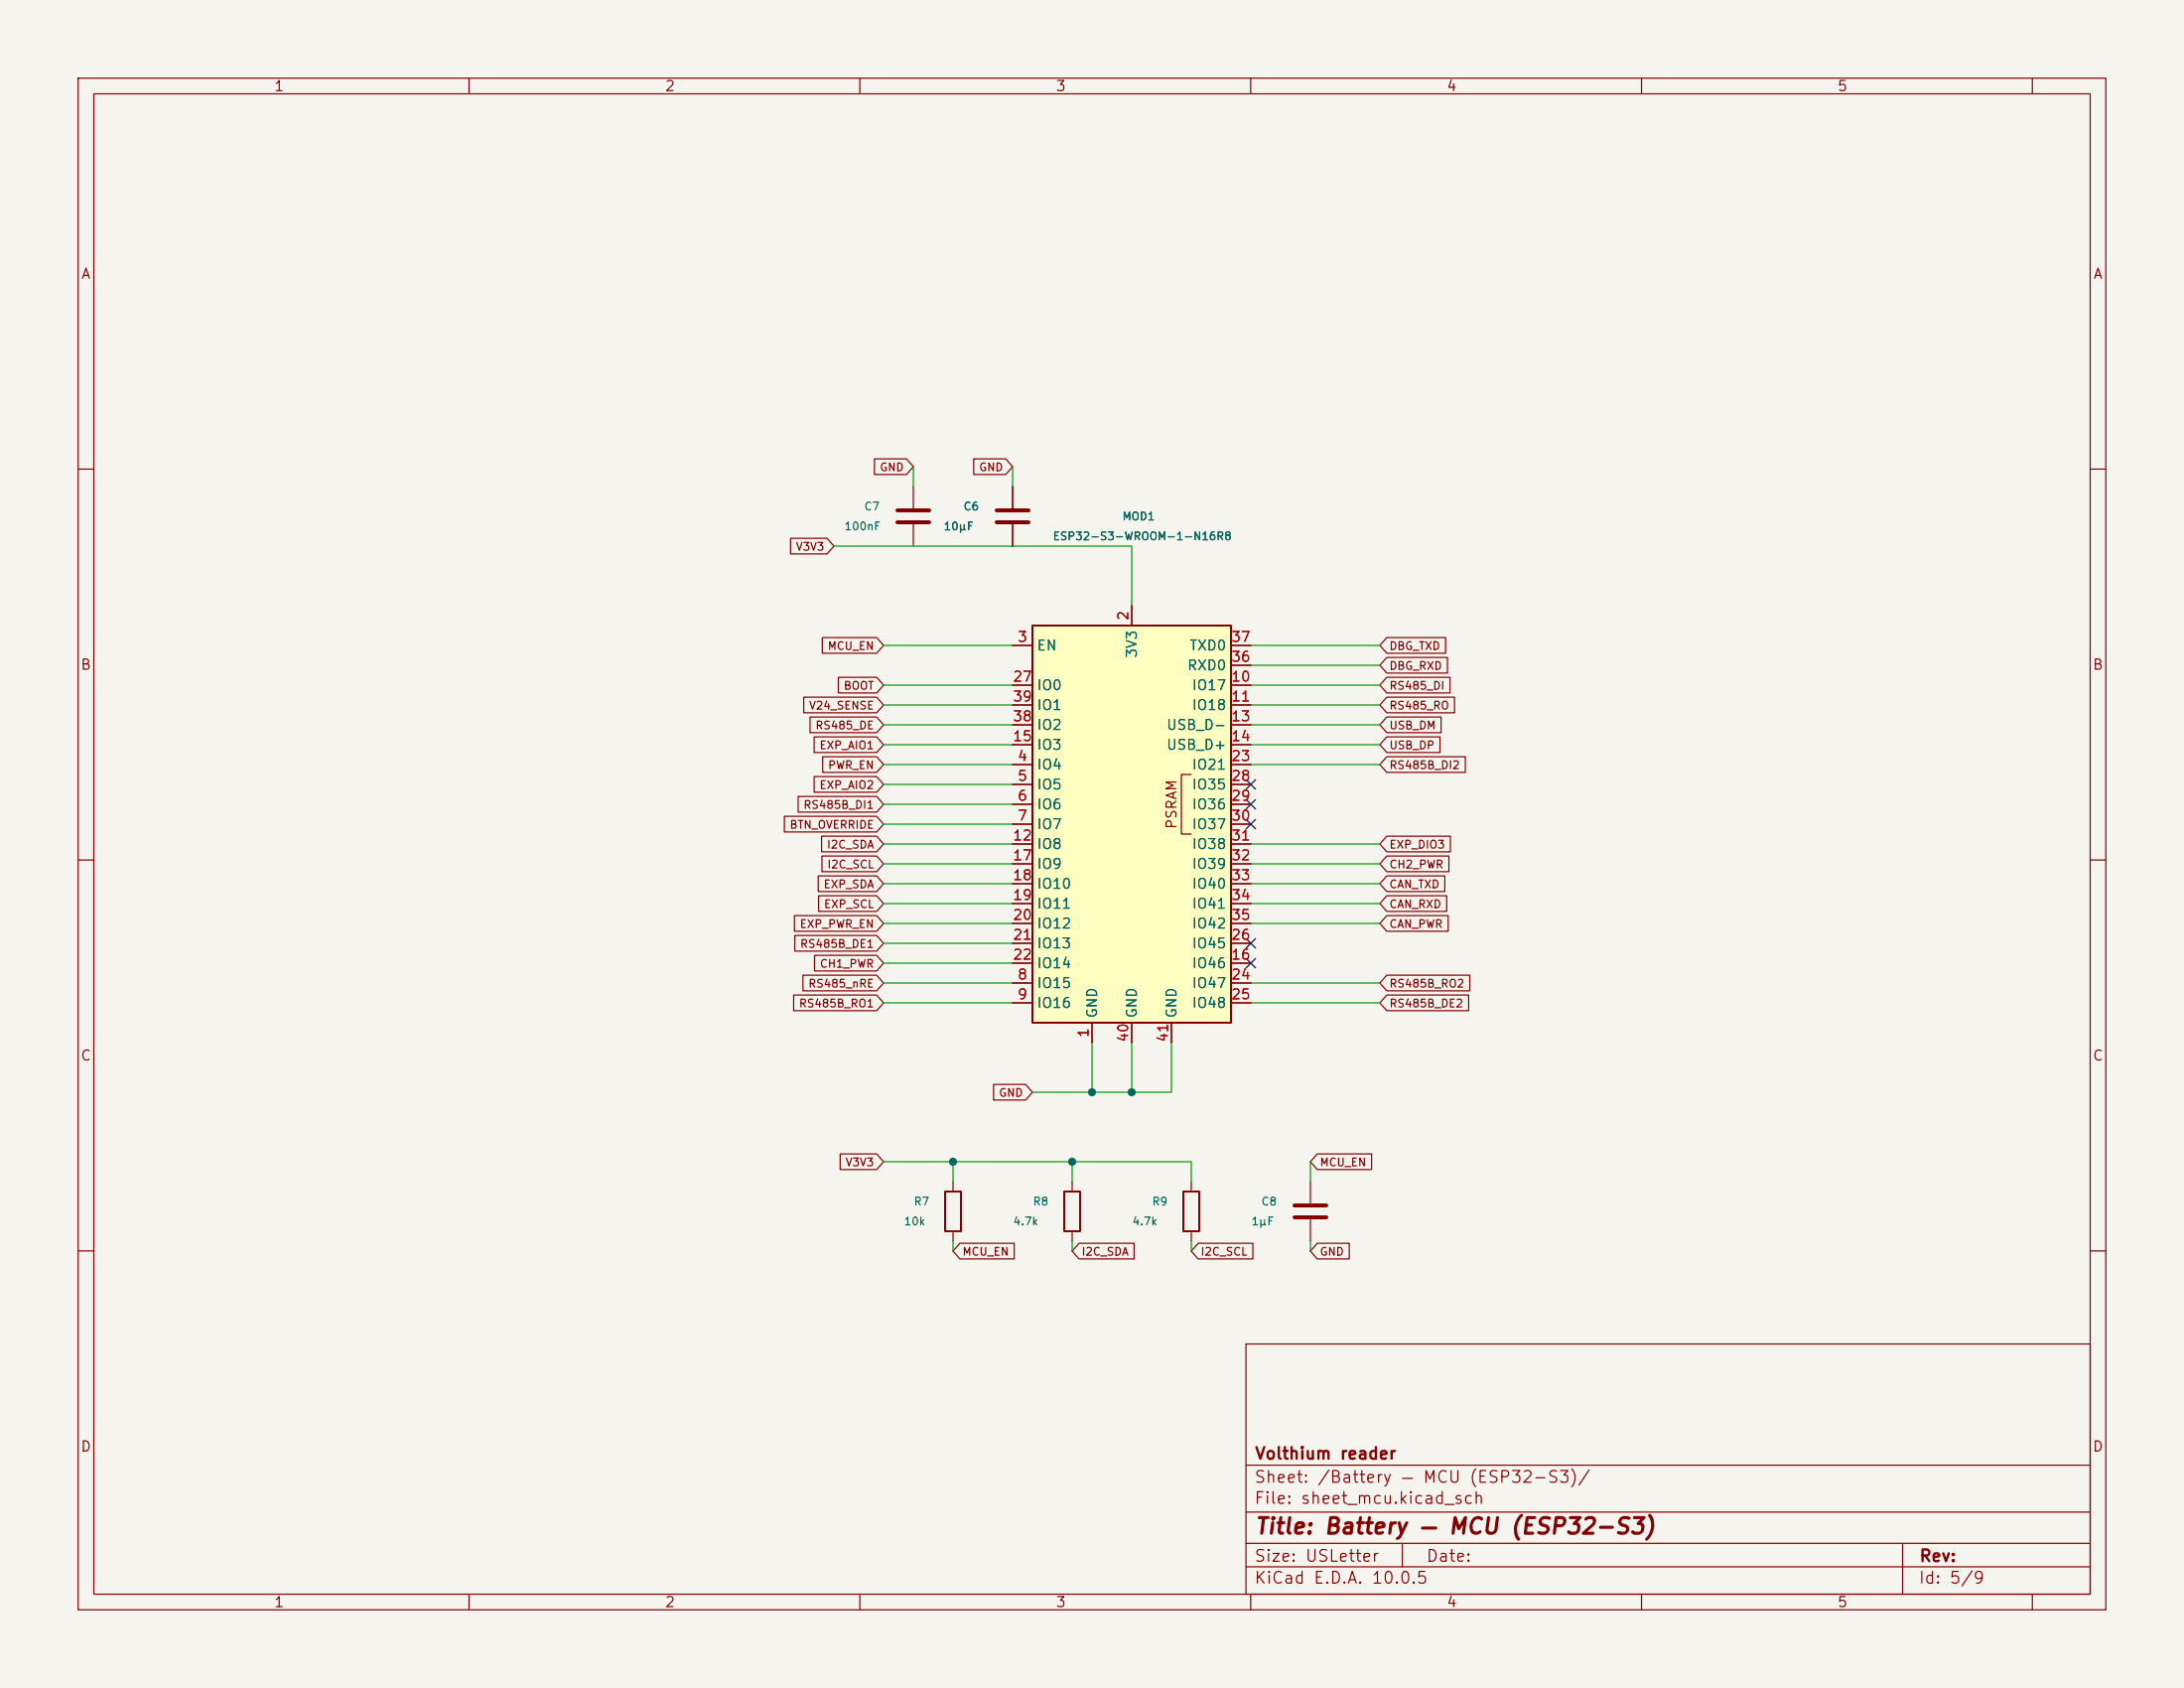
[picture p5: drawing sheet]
<svg xmlns="http://www.w3.org/2000/svg" width="279mm" height="216mm" viewBox="0 0 279 216" stroke-linecap="round" stroke-linejoin="round" font-family="sans-serif">
<path d="M0 0h279.4v215.9h-279.4z" fill="#f5f4ef" stroke="#f5f4ef" stroke-width=".13"/>
<g fill="none" stroke="#840000" stroke-width=".15">
<path d="M10 10h259.4v195.9h-259.4zM12 12h255.4v191.9h-255.4zM60 10v2M110 10v2M160 10v2M210 10v2M260 10v2M10 60h2M116.8 62.2v2.8M116.8 67.1v2.8M267.4 60h2M10 110h2"/>
<path d="M267.4 110h2M121.9 151.1v1.3M121.9 157.5v1.3M152.4 151.1v1.3M152.4 157.5v1.3M167.6 151.1v2.8M167.6 156v2.8M10 160h2M159.4 171.9h108v32h-108zM267.4 160h2M159.4 197.4h108M159.4 193.4h108"/>
<path d="M159.4 187.4h108M179.4 197.4v3M243.4 197.4v6.5M60 203.9v2M110 203.9v2M159.4 200.4h108M160 203.9v2M210 203.9v2M260 203.9v2"/>
</g>
<path d="M120.9 152.4h2v5.1h-2zM151.4 152.4h2v5.1h-2z" fill="none" stroke="#840000" stroke-width=".25"/>
<path d="M114.8 65.3h4.1M114.8 66.8h4.1M165.6 154.2h4.1M165.6 155.7h4.1" fill="none" stroke="#840000" stroke-width=".51"/>
<path d="M132.1 80h25.4v50.8h-25.4z" fill="#ffffc2"/>
<path d="M132.1 80h25.4v50.8h-25.4zM136.1 152.4h2.1v5.1h-2.1z" fill="none" stroke="#840000" stroke-width=".25"/>
<g fill="none" stroke="#840000" stroke-width=".15">
<path d="M111.9 58.7h4.1l.8 1-.8 1h-4.1zM124.6 58.7h4.1l.8 1-.8 1h-4.1zM101.1 68.8h4.7l.9 1.1-.9 1h-4.7zM129.5 62.2v2.8M129.5 67.1v2.8M144.8 77.5v2.5M102.8 89.2h9.4l.8 1-.8 1h-9.4zM103.6 91.7h8.6l.8 1-.8 1h-8.6zM104.2 99.3h8l.8 1-.8 1h-8zM104.2 94.2h8l.8 1.1-.8 1h-8zM105.2 81.5h7l.8 1.1-.8 1h-7zM105.2 96.8h7l.8 1-.8 1h-7z"/>
<path d="M107.2 86.6h5l.8 1-.8 1h-5zM129.5 82.6h2.6M129.5 97.8h2.6M129.5 87.6h2.6M129.5 90.2h2.6M129.5 92.7h2.6M129.5 95.3h2.6M152.4 99.1h-1.3v7.6h1.3M157.5 82.6h2.5M157.5 97.8h2.5M157.5 87.6h2.5M157.5 90.2h2.5"/>
<path d="M157.5 92.7h2.5M157.5 95.3h2.5M157.5 85.1h2.5M177.4 86.6h8.1v2h-8.1l-.9-1zM177.4 91.7h7v2h-7l-.9-1zM177.4 94.2h6.8v2.1h-6.8l-.9-1zM177.4 96.8h10.1v2h-10.1l-.9-1zM177.4 89.2h8.7v2h-8.7l-.9-1zM177.4 81.5h7.5v2.1h-7.5l-.9-1zM177.4 84.1h7.8v2h-7.8l-.9-1zM100.3 104.4h11.9l.8 1-.8 1h-11.9zM101.6 117.1h10.6l.8 1-.8 1h-10.6z"/>
<path d="M101.7 119.6h10.5l.8 1.1-.8 1h-10.5zM102.1 101.9h10.1l.8 1-.8 1h-10.1zM104.7 112h7.5l.8 1-.8 1h-7.5zM104.7 114.6h7.5l.8 1-.8 1h-7.5zM105.1 106.9h7.1l.8 1.1-.8 1h-7.1zM105.2 109.5h7l.8 1-.8 1h-7zM129.5 100.3h2.6M129.5 102.9h2.6M129.5 105.4h2.6M129.5 108h2.6M129.5 110.5h2.6M129.5 113h2.6"/>
<path d="M129.5 115.6h2.6M129.5 118.1h2.6M157.5 100.3h2.5M157.5 102.9h2.5M157.5 105.4h2.5M157.5 108h2.5M157.5 110.5h2.5M157.5 113h2.5M157.5 115.6h2.5M157.5 118.1h2.5M177.4 106.9h8.2v2.1h-8.2l-.9-1zM177.4 109.5h8v2h-8l-.9-1z"/>
<path d="M177.4 112h7.4v2h-7.4l-.9-1zM177.4 114.6h7.7v2h-7.7l-.9-1zM177.4 117.1h7.9v2h-7.9l-.9-1zM101.5 127.3h10.7l.8 1-.8 1h-10.7zM102.7 124.7h9.5l.8 1-.8 1h-9.5zM104.2 122.2h8l.8 1-.8 1h-8zM127.1 138.7h4.1l.9 1-.9 1h-4.1zM129.5 125.7h2.6M129.5 128.3h2.6M129.5 123.2h2.6M129.5 120.7h2.6M139.7 130.8v2.6"/>
<path d="M144.8 130.8v2.6M149.9 130.8v2.6M157.5 125.7h2.5M157.5 128.3h2.5M157.5 123.2h2.5M157.5 120.7h2.5M177.4 124.7h10.6v2h-10.6l-.9-1zM177.4 127.3h10.5v2h-10.5l-.9-1zM107.5 147.6h4.7l.8 1-.8 1h-4.7zM122.8 159h7v2h-7l-.9-1zM137.2 151.1v1.3M137.2 157.5v1.3"/>
<path d="M138 159h7.1v2h-7.1l-.8-1zM153.3 159h7v2h-7l-.9-1zM168.5 147.6h7v2h-7l-.9-1zM168.5 159h4.1v2h-4.1l-.9-1z"/>
</g>
<path d="M127.5 65.3h4.1M127.5 66.8h4.1" fill="none" stroke="#840000" stroke-width=".51"/>
<g fill="none" stroke="#009600" stroke-width=".15">
<path d="M116.8 59.7v2.5M129.5 59.7v2.5M106.7 69.9h38.1v7.6M113 97.8h16.5M113 82.6h16.5M113 90.2h16.5M113 92.7h16.5M113 95.3h16.5M113 87.6h16.5M160 97.8h16.5M160 82.6h16.5M160 90.2h16.5"/>
<path d="M160 92.7h16.5M160 95.3h16.5M160 87.6h16.5M160 85.1h16.5M113 105.4h16.5M113 108h16.5M113 100.3h16.5M113 102.9h16.5M113 110.5h16.5M113 115.6h16.5M113 118.1h16.5M113 113h16.5"/>
<path d="M160 108h16.5M160 110.5h16.5M160 115.6h16.5M160 118.1h16.5M160 113h16.5M113 125.7h16.5M113 128.3h16.5M113 120.7h16.5M113 123.2h16.5M139.7 133.4v6.3M144.8 133.4v6.3M149.9 133.4v6.3h-17.8"/>
<path d="M160 125.7h16.5M160 128.3h16.5M113 148.6h39.4v2.5M121.9 148.6v2.5M121.9 158.8v1.2M137.2 148.6v2.5M137.2 158.8v1.2M152.4 158.8v1.2M167.6 148.6v2.5M167.6 158.8v1.2"/>
</g>
<path d="M159.4 99.7l1.2 1.2M160.6 99.7l-1.2 1.2M159.4 104.8l1.2 1.2M159.4 102.3l1.2 1.2M160.6 104.8l-1.2 1.2M160.6 102.3l-1.2 1.2M159.4 120l1.2 1.3M159.4 122.6l1.2 1.2M160.6 120l-1.2 1.3M160.6 122.6l-1.2 1.2" fill="none" stroke="#000084" stroke-width=".15"/>
<g fill="#009600" stroke="#009600" stroke-width=".13">
<circle cx="121.9" cy="148.6" r=".46"/>
<circle cx="144.8" cy="139.7" r=".46"/>
<circle cx="139.7" cy="139.7" r=".46"/>
<circle cx="137.2" cy="148.6" r=".46"/>
</g>
<text font-size="2" fill="#840000" x="160.4" y="196.7">Title: Battery — MCU (ESP32-S3)</text>
<g font-size="1.5" fill="#840000">
<text x="160.4" y="190">Sheet: /Battery — MCU (ESP32-S3)/</text>
<text x="160.4" y="187">Volthium reader</text>
<text x="160.4" y="192.7">File: sheet_mcu.kicad_sch</text>
<text x="160.4" y="202.9">KiCad E.D.A. 10.0.5</text>
<text x="160.4" y="200.1">Size: USLetter</text>
<text x="182.4" y="200.1">Date:</text>
<text x="245.4" y="202.9">Id: 5/9</text>
<text x="245.4" y="200.1">Rev:</text>
</g>
<g font-size="1.3" fill="#840000">
<text x="35" y="12">1</text>
<text x="85" y="12">2</text>
<text x="135" y="12">3</text>
<text x="185" y="12">4</text>
<text x="235" y="12">5</text>
<text x="10.3" y="36">A</text>
<text x="267.7" y="36">A</text>
<text x="10.2" y="86">B</text>
<text x="267.6" y="86">B</text>
<text x="150.8" y="106.1" transform="rotate(-90 150.8 106.1)">PSRAM</text>
<text x="10.2" y="136">C</text>
<text x="267.6" y="136">C</text>
<text x="10.2" y="186">D</text>
<text x="267.6" y="186">D</text>
<text x="35" y="205.9">1</text>
<text x="85" y="205.9">2</text>
<text x="135" y="205.9">3</text>
<text x="185" y="205.9">4</text>
<text x="235" y="205.9">5</text>
</g>
<g font-size="1.3" fill="#a90000">
<text x="130.1" y="82.4">3</text>
<text x="144.6" y="79.5" transform="rotate(-90 144.6 79.5)">2</text>
<text x="157.4" y="82.4">37</text>
<text x="129.5" y="87.5">27</text>
<text x="157.4" y="87.5">10</text>
<text x="157.4" y="85">36</text>
<text x="129.5" y="95.1">15</text>
<text x="129.5" y="92.6">38</text>
<text x="129.5" y="90">39</text>
<text x="157.4" y="90">11</text>
<text x="157.4" y="92.6">13</text>
<text x="157.4" y="95.1">14</text>
<text x="130.1" y="97.7">4</text>
<text x="130.1" y="100.2">5</text>
<text x="157.4" y="97.7">23</text>
<text x="157.4" y="100.2">28</text>
<text x="129.5" y="107.8">12</text>
<text x="130.1" y="102.7">6</text>
<text x="130.1" y="105.3">7</text>
<text x="157.4" y="102.7">29</text>
<text x="157.4" y="105.3">30</text>
<text x="157.4" y="107.8">31</text>
<text x="129.5" y="110.4">17</text>
<text x="129.5" y="112.9">18</text>
<text x="157.4" y="110.4">32</text>
<text x="157.4" y="112.9">33</text>
<text x="129.5" y="115.4">19</text>
<text x="129.5" y="118">20</text>
<text x="157.4" y="115.4">34</text>
<text x="157.4" y="118">35</text>
<text x="129.5" y="120.5">21</text>
<text x="129.5" y="123.1">22</text>
<text x="130.1" y="125.6">8</text>
<text x="157.4" y="123.1">16</text>
<text x="157.4" y="125.6">24</text>
<text x="157.4" y="120.5">26</text>
<text x="130.1" y="128.1">9</text>
<text x="157.4" y="128.1">25</text>
<text x="139.6" y="132.8" transform="rotate(-90 139.6 132.8)">1</text>
<text x="144.6" y="133.4" transform="rotate(-90 144.6 133.4)">40</text>
<text x="149.7" y="133.4" transform="rotate(-90 149.7 133.4)">41</text>
</g>
<g font-size="1.3" fill="#006464">
<text x="132.6" y="83.5">EN</text>
<text x="152.1" y="83.5">TXD0</text>
<text x="132.6" y="88.6">IO0</text>
<text x="145.7" y="84.3" transform="rotate(-90 145.7 84.3)">3V3</text>
<text x="151.8" y="86.1">RXD0</text>
<text x="152.4" y="88.6">IO17</text>
<text x="132.6" y="93.7">IO2</text>
<text x="132.6" y="91.1">IO1</text>
<text x="149.1" y="93.7">USB_D-</text>
<text x="152.4" y="91.1">IO18</text>
<text x="132.6" y="98.8">IO4</text>
<text x="132.6" y="101.3">IO5</text>
<text x="132.6" y="96.2">IO3</text>
<text x="149.1" y="96.2">USB_D+</text>
<text x="152.4" y="98.8">IO21</text>
<text x="152.4" y="101.3">IO35</text>
<text x="132.6" y="103.8">IO6</text>
<text x="132.6" y="106.4">IO7</text>
<text x="152.4" y="103.8">IO36</text>
<text x="152.4" y="106.4">IO37</text>
<text x="132.6" y="108.9">IO8</text>
<text x="132.6" y="111.5">IO9</text>
<text x="132.6" y="114">IO10</text>
<text x="152.4" y="108.9">IO38</text>
<text x="152.4" y="111.5">IO39</text>
<text x="152.4" y="114">IO40</text>
<text x="132.6" y="116.5">IO11</text>
<text x="132.6" y="119.1">IO12</text>
<text x="152.4" y="116.5">IO41</text>
<text x="152.4" y="119.1">IO42</text>
<text x="132.6" y="121.6">IO13</text>
<text x="132.6" y="124.2">IO14</text>
<text x="152.4" y="124.2">IO46</text>
<text x="152.4" y="121.6">IO45</text>
<text x="132.6" y="126.7">IO15</text>
<text x="132.6" y="129.2">IO16</text>
<text x="140.7" y="130.3" transform="rotate(-90 140.7 130.3)">GND</text>
<text x="145.7" y="130.3" transform="rotate(-90 145.7 130.3)">GND</text>
<text x="150.8" y="130.3" transform="rotate(-90 150.8 130.3)">GND</text>
<text x="152.4" y="126.7">IO47</text>
<text x="152.4" y="129.2">IO48</text>
</g>
<g font-size="1" fill="#006464">
<text x="110.5" y="65.5">C7</text>
<text x="123.2" y="65.5">C6</text>
<text x="107.9" y="68.1">100nF</text>
<text x="120.6" y="68.1">10µF</text>
<text x="134.6" y="69.3">ESP32-S3-WROOM-1-N16R8</text>
<text x="143.5" y="66.8">MOD1</text>
<text x="116.8" y="154.4">R7</text>
<text x="132.1" y="154.4">R8</text>
<text x="147.3" y="154.4">R9</text>
<text x="161.3" y="154.4">C8</text>
<text x="115.6" y="157">10k</text>
<text x="129.5" y="157">4.7k</text>
<text x="144.8" y="157">4.7k</text>
<text x="160" y="157">1µF</text>
</g>
<g font-size="1" fill="#840000">
<text x="112.5" y="60.5">GND</text>
<text x="125.2" y="60.5">GND</text>
<text x="101.7" y="70.7">V3V3</text>
<text x="105.8" y="83.4">MCU_EN</text>
<text x="177.7" y="83.4">DBG_TXD</text>
<text x="107.8" y="88.5">BOOT</text>
<text x="177.7" y="88.5">RS485_DI</text>
<text x="177.7" y="85.9">DBG_RXD</text>
<text x="103.4" y="91">V24_SENSE</text>
<text x="104.2" y="93.5">RS485_DE</text>
<text x="177.7" y="93.5">USB_DM</text>
<text x="177.7" y="91">RS485_RO</text>
<text x="104.8" y="101.2">EXP_AIO2</text>
<text x="104.8" y="96.1">EXP_AIO1</text>
<text x="105.8" y="98.6">PWR_EN</text>
<text x="177.7" y="96.1">USB_DP</text>
<text x="177.7" y="98.6">RS485B_DI2</text>
<text x="100.9" y="106.2">BTN_OVERRIDE</text>
<text x="102.7" y="103.7">RS485B_DI1</text>
<text x="105.3" y="113.9">EXP_SDA</text>
<text x="105.7" y="108.8">I2C_SDA</text>
<text x="105.8" y="111.3">I2C_SCL</text>
<text x="177.7" y="108.8">EXP_DIO3</text>
<text x="177.7" y="111.3">CH2_PWR</text>
<text x="177.7" y="113.9">CAN_TXD</text>
<text x="102.2" y="118.9">EXP_PWR_EN</text>
<text x="105.3" y="116.4">EXP_SCL</text>
<text x="177.7" y="116.4">CAN_RXD</text>
<text x="177.7" y="118.9">CAN_PWR</text>
<text x="102.3" y="121.5">RS485B_DE1</text>
<text x="104.8" y="124">CH1_PWR</text>
<text x="102.1" y="129.1">RS485B_RO1</text>
<text x="103.3" y="126.6">RS485_nRE</text>
<text x="177.7" y="126.6">RS485B_RO2</text>
<text x="177.7" y="129.1">RS485B_DE2</text>
<text x="127.7" y="140.5">GND</text>
<text x="108.1" y="149.4">V3V3</text>
<text x="168.8" y="149.4">MCU_EN</text>
<text x="123" y="160.8">MCU_EN</text>
<text x="138.3" y="160.8">I2C_SDA</text>
<text x="153.5" y="160.8">I2C_SCL</text>
<text x="168.8" y="160.8">GND</text>
</g>
</svg>
